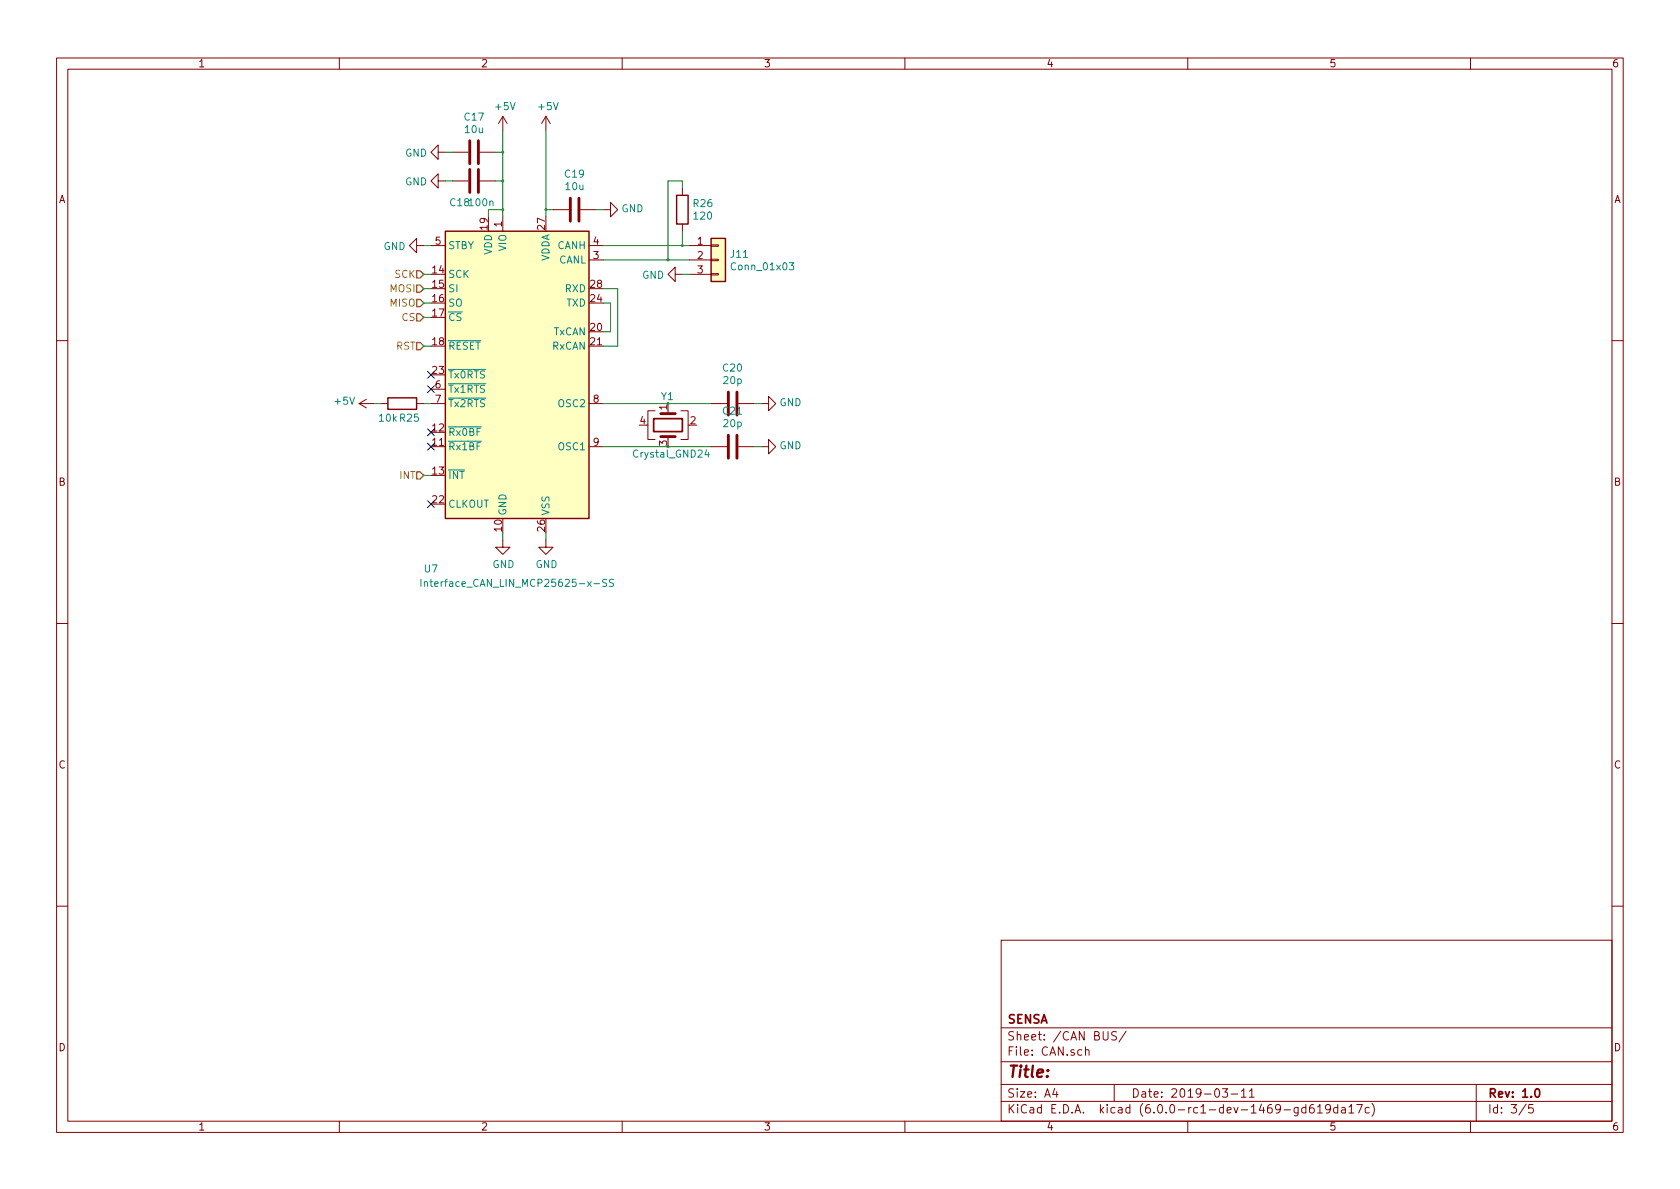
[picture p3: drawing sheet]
<svg xmlns="http://www.w3.org/2000/svg" width="297mm" height="210mm" viewBox="0 0 297 210" stroke-linecap="round" stroke-linejoin="round" font-family="sans-serif">
<g fill="none" stroke="#840000" stroke-width=".18">
<path d="M10 10.3h277v189.9h-277zM12 12.2h273v186.1h-273zM60 10.3v1.9M110 10.3v1.9M160 10.3v1.9M210 10.3v1.9M260 10.3v1.9M77.5 26.9v-1.3l-1.3 1.3 1.3 1.3v-1.3h1.2M77.5 32v-1.3l-1.3 1.3 1.3 1.3v-1.3h1.2M80 26.9h2.8M80 32h2.8M84.8 26.9h2.8"/>
<path d="M84.8 32h2.8M88.9 20.6v2.5M88.9 38.3v2.6M88.9 20.6l-.8 1.2M88.9 20.6l.8 1.2M96.5 20.6l-.7 1.2M96.5 20.6v2.5M96.5 20.6l.8 1.2M97.8 37.1h2.8M102.6 37.1h2.8M106.7 37.1h1.2v-1.3l1.3 1.3-1.3 1.2v-1.2M120.6 33.3v1.2"/>
<path d="M120.6 39.6v1.3M73.7 43.4v-1.2l-1.3 1.2 1.3 1.3v-1.3h1.2M76.2 43.4h2.5M104.1 46h2.6M104.1 43.4h2.6M119.4 48.5v-1.3l-1.3 1.3 1.3 1.3v-1.3h1.2M121.9 46h3.8M121.9 43.4h3.8M121.9 48.5h3.8M125.7 48.4h1.3v.2h-1.3zM125.7 45.8h1.3v.3h-1.3zM125.7 43.3h1.3v.3h-1.3z"/>
<path d="M10 60.2h2M63.5 71.4h2.5M63.5 71.4l1.3 .7M64.8 70.6l-1.3 .8M67.3 71.4h1.3M73.7 71.4h1.2M76.2 68.8h2.5M76.2 71.4h2.5M104.1 71.4h2.6M104.1 79h2.6M115.8 72.6h-1.2v5.1h1.2M118.1 72.6v.5"/>
<path d="M118.1 77.2v.5M120.4 72.6h1.3v5.1h-1.3M125.7 71.4h2.8M125.7 79h2.8M130.6 71.4h2.7M130.6 79h2.7M134.6 71.4h1.3v-1.3l1.3 1.3-1.3 1.2v-1.2M134.6 79h1.3v-1.3l1.3 1.3-1.3 1.3v-1.3M285 60.2h2M88.9 95.5v1.3h1.3l-1.3 1.2-1.3-1.2h1.3M96.5 95.5v1.3h1.3l-1.3 1.2-1.3-1.2h1.3M10 110.3h2"/>
<path d="M285 110.3h2M10 160.2h2M177 166.3h108v32h-108zM285 160.2h2M60 198.3v1.9M110 198.3v1.9M160 198.3v1.9M177 194.8h108M177 191.8h108M177 187.8h108M177 181.8h108M186.5 192.5l-.4 1h1"/>
<path d="M186.8 193v1M191.9 185.7h.1a.37 .37 0 0 1 .6 .1v.8M191.9 185.1v1.5M195 182.4v1.2l.3 .3h.3l.3-.3v-1.2M197 191.8v3M197.4 182.5l-.6-.1-.3 .3 .1 .3 .7 .4v.4a.62 .62 0 0 1-.8 0M199.1 182.3l-1.3 2M210 198.3v1.9M216.1 192.5h.9l-.4 .6 .4 .1v.7l-.2 .1-.7-.1M217.7 193.5h1.1M219.5 193l.4-.5v1.5M219.5 194h.8"/>
<path d="M220.9 193l.4-.5v1.5M220.9 194h.9M229.5 195.8v1.2l-.3 .3h-.3M229.5 195.9l-.4-.1-.3 .3 .1 .6 .2 .1 .4-.1M230.9 195.9l-.4-.1-.4 .3 .1 .6 .3 .1 .4-.1M230.9 195.3v1.5M232.2 195.3a.59 .59 0 0 0-.7 .7v.5l.1 .2 .5 .1 .2-.1 .1-.5-.2-.2-.4-.1-.3 .3M232.9 195.8l.5-.5v1.5M232.9 196.8h.9M235.2 196l-.3 .3h-.3l-.2-.3v-.4l.1-.2 .4-.1 .3 .2a1.19 1.19 0 0 1-.3 1.2l-.4 .1M236.5 195.9l-.4-.1-.3 .3 .1 .6 .2 .1 .4-.1M236.5 195.3v1.5"/>
<path d="M237.2 195.9h.6l.1 .9M237.9 196.2l-.5 .1a.29 .29 0 0 0-.3 .2 .29 .29 0 0 0 .3 .3l.5-.1M238.5 195.8l.4-.5v1.5M238.5 196.8h.9M239.9 195.3h1l-.7 1.5M242.1 195.9l-.4-.1-.3 .3v.6l.3 .1 .4-.1M242.6 195.1a1.71 1.71 0 0 1 0 2.3M260 198.3v1.9M261 191.8v6.5M269.8 195.2l-1.2 2M271 195.3h-.7v.7l.2-.1 .5 .1 .1 .2-.1 .5-.2 .1-.5-.1"/>
</g>
<path d="M115.6 74h5v2.3h-5zM271.5 192.7l.2-.2a.81 .81 0 0 1 .6 .6 .81 .81 0 0 1-.3 .8l-.1 .1a.79 .79 0 0 1-.4-1.3z" fill="none" stroke="#840000" stroke-width=".3"/>
<g fill="#ffffc2" stroke="#ffffc2" stroke-width=".18">
<path d="M78.7 40.9h25.4v50.8h-25.4z"/>
<path d="M125.7 42.2h2.6v7.6h-2.6z"/>
</g>
<path d="M119.6 34.5h2.1v5.1h-2.1zM78.7 40.9h25.4v50.8h-25.4zM125.7 42.2h2.6v7.6h-2.6zM68.6 70.4h5.1v2h-5.1z" fill="none" stroke="#840000" stroke-width=".25"/>
<path d="M139.5 46.5h.8l-.4 .4 .4 .2-.1 .6h-.4l-.3-.1M124.9 79.5l-.3 .9h.8M125.2 80v.8M74.4 102.4v1.3M75 103l.2-.1h.3l.1 .8M75 102.9v.8M107.3 102.5l-.5-.1-.2 .2v.3l.6 .3 .1 .3-.3 .2h-.4M108.5 102.5l-.5-.1-.3 .3 .2 .3 .5 .2v.4l-.2 .1h-.5" fill="none" stroke="#008484" stroke-width=".18"/>
<path d="M83.1 24.9v4.1M83.1 30v4M84.6 24.9v4.1M84.6 30v4M100.8 35v4.1M102.4 35v4.1M116.8 73.1h2.6M116.8 77.2h2.6M128.8 69.3v4.1M128.8 77v4M130.3 69.3v4.1M130.3 77v4" fill="none" stroke="#840000" stroke-width=".51"/>
<g fill="none" stroke="#008400" stroke-width=".18">
<path d="M78.7 32h1.3M78.7 26.9h1.3M87.6 32h1.3M87.6 26.9h1.3M88.9 23.1v15.2M88.9 37.1h-2.5v1.2M96.5 37.1h1.3M96.5 23.1v15.2M105.4 37.1h1.3M120.6 33.3v-1.3h-2.5v14M74.9 43.4h1.3M74.9 48.5h1.3"/>
<path d="M74.9 53.6h1.3M74.9 51h1.3M74.9 56.1h1.3M106.7 43.4h15.2M106.7 46h15.2M106.7 53.6h1.2v5.1h-1.2M106.7 51h2.5v10.2h-2.5M120.6 40.9v2.5M120.6 48.5h1.3M66 71.4h1.3M74.9 61.2h1.3M74.9 71.4h1.3"/>
<path d="M106.7 71.4h19M106.7 79h19M133.3 71.4h1.3M133.3 79h1.3M74.9 84.1h1.3M88.9 94.2v1.3M96.5 94.2v1.3"/>
</g>
<g fill="#008400" stroke="#008400" stroke-width=".25">
<circle cx="88.9" cy="37.1" r=".13"/>
<circle cx="88.9" cy="32" r=".13"/>
<circle cx="88.9" cy="26.9" r=".13"/>
<circle cx="96.5" cy="37.1" r=".13"/>
<circle cx="120.6" cy="43.4" r=".13"/>
<circle cx="118.1" cy="46" r=".13"/>
</g>
<path d="M75.6 75.8l1.2 1.3M75.6 78.4l1.2 1.2M75.6 65.7l1.2 1.2M75.6 68.2l1.2 1.2M76.8 75.8l-1.2 1.3M76.8 78.4l-1.2 1.2M76.8 65.7l-1.2 1.2M76.8 68.2l-1.2 1.2M75.6 88.5l1.2 1.3M76.8 88.5l-1.2 1.3" fill="none" stroke="#000084" stroke-width=".18"/>
<path d="M73.7 55.5h.6l.6 .6-.6 .7h-.6zM73.7 53h.6l.6 .6-.6 .6h-.6zM73.7 50.4h.6l.6 .6-.6 .7h-.6zM73.7 47.9h.6l.6 .6-.6 .6h-.6zM73.7 60.6h.6l.6 .6-.6 .6h-.6zM73.7 83.4h.6l.6 .7-.6 .6h-.6z" fill="none" stroke="#848400" stroke-width=".25"/>
<text font-size="2.8" fill="#840000" x="178" y="190.5">Title:</text>
<g font-size="2.1" fill="#840000">
<text x="178" y="184">Sheet: /CAN BUS/</text>
<text x="178" y="181">SENSA</text>
<text x="178" y="186.7">File: CAN.sch</text>
<text x="178" y="196.9">KiCad E.D.A. kicad (6.0.0-rc1-dev-1469-gd619da17c)</text>
<text x="178" y="194.1">Size: A4</text>
<text x="200" y="194.1">Date: 2019-03-11</text>
<text x="263" y="194.1">Rev: 1.0</text>
<text x="263" y="196.9">Id: 3/5</text>
</g>
<g font-size="1.8" fill="#840000">
<text x="35" y="11.9">1</text>
<text x="85" y="11.9">2</text>
<text x="135" y="11.9">3</text>
<text x="185" y="11.9">4</text>
<text x="235" y="11.9">5</text>
<text x="285" y="11.9">6</text>
<text x="10.4" y="35.9">A</text>
<text x="285.4" y="35.9">A</text>
<text x="86.2" y="40.6" transform="rotate(-90 86.2 40.6)">19</text>
<text x="88.7" y="40.1" transform="rotate(-90 88.7 40.1)">1</text>
<text x="96.4" y="40.6" transform="rotate(-90 96.4 40.6)">27</text>
<text x="77" y="43.3">5</text>
<text x="104.9" y="45.8">3</text>
<text x="104.9" y="43.3">4</text>
<text x="123.3" y="43.3">1</text>
<text x="123.3" y="45.8">2</text>
<text x="76.5" y="48.4">14</text>
<text x="76.5" y="50.9">15</text>
<text x="76.5" y="53.4">16</text>
<text x="104.4" y="53.4">24</text>
<text x="104.4" y="50.9">28</text>
<text x="123.3" y="48.4">3</text>
<text x="76.5" y="56">17</text>
<text x="104.4" y="58.5">20</text>
<text x="76.5" y="61.1">18</text>
<text x="104.4" y="61.1">21</text>
<text x="76.5" y="66.1">23</text>
<text x="77" y="68.7">6</text>
<text x="77" y="71.2">7</text>
<text x="104.9" y="71.2">8</text>
<text x="76.5" y="76.3">12</text>
<text x="113.2" y="75">4</text>
<text x="122.1" y="75">2</text>
<text x="76.5" y="78.8">11</text>
<text x="76.5" y="83.9">13</text>
<text x="104.9" y="78.8">9</text>
<text x="10.4" y="85.9">B</text>
<text x="76.5" y="89">22</text>
<text x="285.4" y="85.9">B</text>
<text x="88.7" y="93.9" transform="rotate(-90 88.7 93.9)">10</text>
<text x="96.4" y="93.9" transform="rotate(-90 96.4 93.9)">26</text>
<text x="10.4" y="135.9">C</text>
<text x="285.4" y="135.9">C</text>
<text x="10.4" y="185.9">D</text>
<text x="285.4" y="185.9">D</text>
<text x="35" y="199.9">1</text>
<text x="85" y="199.9">2</text>
<text x="135" y="199.9">3</text>
<text x="185" y="199.9">4</text>
<text x="235" y="199.9">5</text>
<text x="285" y="199.9">6</text>
</g>
<g font-size="1.8" fill="#008484">
<text x="82.2" y="21.3">C17</text>
<text x="82.3" y="23.5">10u</text>
<text x="87.7" y="19.5">+5V</text>
<text x="95.3" y="19.5">+5V</text>
<text x="71.6" y="27.7">GND</text>
<text x="71.6" y="32.8">GND</text>
<text x="99.9" y="31.4">C19</text>
<text x="100.1" y="33.6">10u</text>
<text x="79.7" y="36.5">C18100n</text>
<text x="109.9" y="37.5">GND</text>
<text x="122.7" y="36.6">R26</text>
<text x="122.8" y="38.8">120</text>
<text x="67.8" y="44.2">GND</text>
<text x="79.2" y="44.1">STBY</text>
<text x="87" y="45.1" transform="rotate(-90 87 45.1)">VDD</text>
<text x="89.5" y="44.4" transform="rotate(-90 89.5 44.4)">VIO</text>
<text x="97.2" y="46.4" transform="rotate(-90 97.2 46.4)">VDDA</text>
<text x="98.5" y="44.1">CANH</text>
<text x="98.7" y="46.6">CANL</text>
<text x="129.3" y="45.6">J11</text>
<text x="129.6" y="47.8">Conn_01x03</text>
<text x="79.2" y="49.1">SCK</text>
<text x="79.2" y="51.7">SI</text>
<text x="99.9" y="51.7">RXD</text>
<text x="113.5" y="49.3">GND</text>
<text x="79.2" y="54.2">SO</text>
<text x="79.2" y="56.8">CS</text>
<text x="97.7" y="59.3">TxCAN</text>
<text x="100.1" y="54.2">TXD</text>
<text x="79.2" y="61.8">RESET</text>
<text x="97.5" y="61.8">RxCAN</text>
<text x="127.9" y="65.7">C20</text>
<text x="59.3" y="71.6">+5V</text>
<text x="79.2" y="66.9">Tx0RTS</text>
<text x="79.2" y="69.5">Tx1RTS</text>
<text x="116.9" y="70.8">Y1</text>
<text x="128" y="67.9">20p</text>
<text x="137.8" y="71.8">GND</text>
<text x="67.1" y="74.6">10k R25</text>
<text x="79.2" y="77.1">Rx0BF</text>
<text x="79.2" y="72">Tx2RTS</text>
<text x="98.8" y="72">OSC2</text>
<text x="127.9" y="73.3">C21</text>
<text x="128" y="75.5">20p</text>
<text x="79.2" y="79.6">Rx1BF</text>
<text x="98.8" y="79.6">OSC1</text>
<text x="112.3" y="80.9">Crystal_GND24</text>
<text x="137.8" y="79.4">GND</text>
<text x="79.2" y="84.7">INT</text>
<text x="79.2" y="89.8">CLKOUT</text>
<text x="89.5" y="91.2" transform="rotate(-90 89.5 91.2)">GND</text>
<text x="97.2" y="91.2" transform="rotate(-90 97.2 91.2)">VSS</text>
<text x="75.1" y="101.2">U7</text>
<text x="87.1" y="100.5">GND</text>
<text x="94.7" y="100.5">GND</text>
<text x="76.3" y="103.8">Interface_CAN_LIN_MCP25625-x-SS</text>
</g>
<g font-size="1.8" fill="#848400">
<text x="69" y="51.7">MOSI</text>
<text x="69.8" y="49.1">SCK</text>
<text x="69" y="54.2">MISO</text>
<text x="71" y="56.8">CS</text>
<text x="70" y="61.8">RST</text>
<text x="70.7" y="84.7">INT</text>
</g>
<g font-size="1.8" fill="#008400">
<text x="118" y="72.5" transform="rotate(-90 118 72.5)">1</text>
<text x="118" y="78.8" transform="rotate(-90 118 78.8)">3</text>
</g>
</svg>
